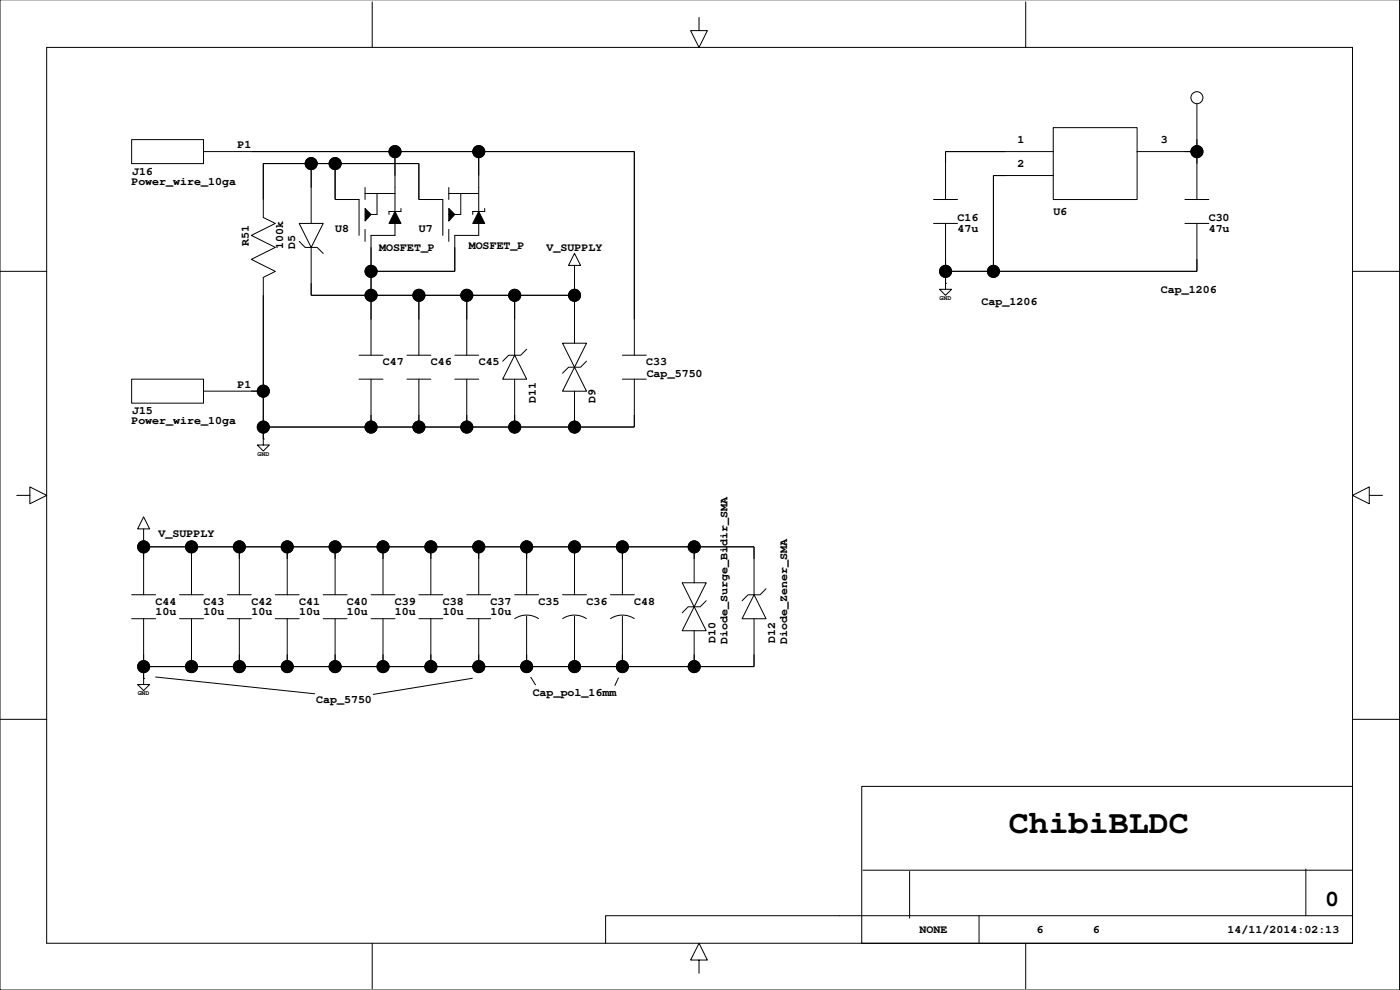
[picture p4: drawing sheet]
<svg xmlns="http://www.w3.org/2000/svg" width="297mm" height="210mm" viewBox="0 0 297 210" stroke-linecap="round" stroke-linejoin="round" font-family="sans-serif">
<g fill="none" stroke="#000" stroke-width=".21">
<path d="M296.9 0v209.9h-296.9v-209.9M9.9 10h277.1v190h-277.1zM79 .4v9.6M148.3 3.7v2.8h1.8l-1.8 3.6-1.8-3.6h1.8M217.6 .4v9.6M27.9 29.6h15.3v5.1h-15.3zM43.2 32.1h91.4v43.2M53.3 32.1h30.5zM55.9 34.7v7.6zM55.9 34.7h10.1zM66 34.7h5.1zM66 34.7v5.1z"/>
<path d="M66 34.7v12.7M71.1 34.7h17.8zM71.1 34.7v7.6zM71.1 34.7v7.6h5.1v7.6M77.4 39.8v2.5M83.8 32.1h17.8zM83.8 32.1v5.1zM83.8 32.1v17.8h-5.1v25.4M88.9 34.7v7.6zM95.2 39.8v2.5M101.6 32.1h33zM101.6 32.1v5.1z"/>
<path d="M101.6 32.1v17.8h-5.1v7.6h-17.8M134.6 32.1v35.6zM200.6 32.1v2.6zM200.6 32.1h12.7zM210.8 37.2h2.5zM210.8 37.2v20.3zM223.5 27.1h17.7v15.2h-17.7zM223.5 32.1h-22.9v10.2M223.5 37.2h-12.7v20.3M241.2 32.1h12.7M251.4 32.1h2.5zM253.9 29.6v2.5z"/>
<path d="M253.9 32.1v2.6zM253.9 22v20.3M0 57.5h9.9M63.5 47.4h5.1l-2.6 5.1zM63.5 51.2l1.2 1.3h2.6l1.3 1.2M66 52.4v10.2h55.9M71.1 42.3h2.5zM77.4 44.2l1.3 1.3-1.3 1.4zM77.4 41h6.4M77.4 48.6v2.6M78.7 52.4v5.1zM78.7 57.5v5.1z"/>
<path d="M78.7 57.5h17.8zM80 41v4.5h-2.6M83.8 44.8l1.3 2.6h-2.6zM85.1 44.2v.6h-2.6v.7M88.9 42.3h2.5zM94 49.9v-7.6h-5.1v-7.6h-33v11.4l2.5 1.3-5.1 2.5 5.1 2.5-5.1 2.6 5.1 2.5-2.5 1.3v35.6h-1.3l1.3 1.2 1.2-1.2h-1.2M95.2 44.2l1.3 1.3-1.3 1.4zM95.2 48.6v2.6M95.2 41h6.4M96.5 52.4v5.1zM97.8 41v4.5h-2.6M101.6 44.8l1.2 2.6h-2.5z"/>
<path d="M102.8 44.2v.6h-2.5v.7M121.9 53.7l1.3 2.6h-2.6zM121.9 56.3v16.5M198.1 42.3h5M198.1 47.4h5M200.6 57.5v2.6zM200.6 55v2.5zM200.6 57.5h10.2zM200.6 47.4v13.9h-1.3l1.3 1.3 1.3-1.3h-1.3M210.8 57.5h43.1zM251.4 42.3h5.1M251.4 47.4h5.1"/>
<path d="M253.9 55v2.5zM253.9 47.4v10.1h-53.3M287 57.5h9.9M55.9 62.6v20.3zM66 60.1v2.5zM66 62.6h12.7zM76.2 75.3h5.1M78.7 62.6v5.1zM78.7 62.6h10.2zM86.3 75.3h5.1M88.9 62.6h10.1zM88.9 62.6v5.1z"/>
<path d="M88.9 62.6v12.7M96.5 75.3h5.1M99 62.6h10.2zM99 62.6v5.1zM99 62.6v12.7M109.2 62.6h12.7zM109.2 62.6v5.1zM109.2 62.6v12.7M109.2 75.3l2.5 5.1h-5zM111.7 74l-1.2 1.3h-2.6l-1.2 1.3M119.4 72.8h5l-2.5 5.1zM121.9 62.6v5.1z"/>
<path d="M121.9 60.1v2.5zM121.9 77.8l2.5 5.1h-5zM124.4 76.6l-1.2 1.3h-2.6l-1.2 1.2M132.1 75.3h5M200.6 60.1h.1M27.9 80.4h15.3v5.1h-15.3zM43.2 82.9h12.7M53.3 82.9h2.6zM55.9 93.1h.1M55.9 90.5v2.6zM55.9 82.9v7.6zM55.9 90.5h22.8z"/>
<path d="M76.2 80.4h5.1M78.7 88v2.5zM78.7 90.5h10.2zM78.7 80.4v10.1M86.3 80.4h5.1M88.9 90.5h10.1zM88.9 88v2.5zM88.9 80.4v10.1M96.5 80.4h5.1M99 90.5h10.2zM99 88v2.5zM99 80.4v10.1"/>
<path d="M109.2 90.5h12.7zM109.2 88v2.5zM109.2 80.4v10.1M121.9 88v2.5zM121.9 90.5h12.7zM121.9 82.9v7.6M132.1 80.4h5M134.6 88v2.5zM134.6 80.4v10.1h-78.7M3.6 105h2.7v-1.8l3.6 1.8-3.6 1.8v-1.8M30.5 109.6l1.2 2.5h-2.5zM30.5 115.9h.1"/>
<path d="M30.5 115.9v2.6zM30.5 115.9h10.1zM30.5 112.1v14M30.5 115.9h129.5v10.2M40.6 115.9v2.6zM40.6 115.9h10.2zM40.6 115.9v10.2M50.8 115.9v2.6zM50.8 115.9h10.1zM50.8 115.9v10.2M60.9 115.9v2.6zM60.9 115.9h10.2z"/>
<path d="M60.9 115.9v10.2M71.1 115.9v2.6zM71.1 115.9h10.2zM71.1 115.9v10.2M81.3 115.9v2.6zM81.3 115.9h10.1zM81.3 115.9v10.2M91.4 115.9v2.6zM91.4 115.9h10.2zM91.4 115.9v10.2M101.6 115.9v2.6zM101.6 115.9h10.1z"/>
<path d="M101.6 115.9v10.2M111.7 115.9v2.6zM111.7 115.9h10.2zM111.7 115.9v10.2M121.9 115.9v2.6zM121.9 115.9h10.2zM121.9 115.9v10.2M132.1 115.9v2.6zM132.1 115.9h15.2zM132.1 115.9v10.2M147.3 115.9h12.7zM147.3 115.9v2.6z"/>
<path d="M147.3 115.9v7.7M160 115.9v2.6zM290.5 105v-1.8l-3.5 1.8 3.5 1.8v-1.8h2.8M27.9 126.1h5.1M27.9 131.2h5.1M30.5 138.8v2.5zM30.5 131.2v13.9h-1.3l1.3 1.3 1.2-1.3h-1.2M38.1 126.1h5.1M38.1 131.2h5.1M40.6 138.8v2.5zM40.6 131.2v10.1M48.2 126.1h5.1"/>
<path d="M48.2 131.2h5.1M50.8 138.8v2.5zM50.8 131.2v10.1M58.4 126.1h5.1M58.4 131.2h5.1M60.9 138.8v2.5zM60.9 131.2v10.1M68.6 126.1h5M68.6 131.2h5M71.1 138.8v2.5zM71.1 131.2v10.1M78.7 126.1h5.1"/>
<path d="M78.7 131.2h5.1M81.3 138.8v2.5zM81.3 131.2v10.1M88.9 126.1h5.1M88.9 131.2h5.1M91.4 138.8v2.5zM91.4 131.2v10.1M99 126.1h5.1M99 131.2h5.1M101.6 138.8v2.5zM101.6 131.2v10.1M109.2 126.1h5.1"/>
<path d="M109.2 131.2a4.6 4.6 0 0 1 5 0M111.7 138.8v2.5zM111.7 130.7v10.6M119.4 126.1h5M119.4 131.2a4.6 4.6 0 0 1 5 0M121.9 138.8v2.5zM121.9 130.7v10.6M129.5 126.1h5.1M129.5 131.2a4.6 4.6 0 0 1 5.1 0M132.1 138.8v2.5zM132.1 130.7v10.6M144.7 123.6h5.1l-2.5 5z"/>
<path d="M147.3 138.8v2.5zM147.3 128.6l2.5 5.1h-5.1zM147.3 133.7v7.6M149.8 127.4l-1.2 1.2h-2.6l-1.3 1.3M160 138.8v2.5zM160 131.2v10.1h-129.5M160 126.1l2.5 5.1h-5.1zM162.5 124.8l-1.2 1.3h-2.6l-1.3 1.3M0 152.5h9.9M30.5 143.9h.1M30.5 141.3v2.6zM30.5 141.3h10.1z"/>
<path d="M32.9 143.5l33.9 3.6M40.6 141.3h10.2zM50.8 141.3h10.1zM60.9 141.3h10.2zM71.1 141.3h10.2zM81.3 141.3h10.1zM91.4 141.3h10.2zM100.3 143.8l-21.2 3.4M101.6 141.3h10.1zM111.7 141.3h10.2zM112.6 143.5l1 1.7M121.9 141.3h10.2z"/>
<path d="M131.2 143.7l-.8 1.7M132.1 141.3h15.2zM147.3 141.3h12.7zM287 152.5h9.9M182.8 166.7h104.2v33.3h-104.2zM79 200v9.6M183.1 184.5h103.9M193 184.8v9.9M207.7 194.1v5.9M217.6 200v9.6M277.1 184.2v9.9M287 194.1h-158.5v5.9"/>
<path d="M148.3 203.6h1.8l-1.8-3.6-1.8 3.6h1.8v2.7"/>
<circle cx="66" cy="34.7" r="1.28"/>
<circle cx="71.1" cy="34.7" r="1.28"/>
<circle cx="83.8" cy="32.1" r="1.28"/>
<circle cx="101.6" cy="32.1" r="1.28"/>
<circle cx="253.9" cy="32.1" r="1.28"/>
<circle cx="253.9" cy="20.7" r="1.27"/>
<circle cx="78.7" cy="57.5" r="1.28"/>
<circle cx="200.6" cy="57.5" r="1.28"/>
<circle cx="210.8" cy="57.5" r="1.28"/>
<circle cx="78.7" cy="62.6" r="1.28"/>
<circle cx="88.9" cy="62.6" r="1.28"/>
<circle cx="99" cy="62.6" r="1.28"/>
<circle cx="109.2" cy="62.6" r="1.28"/>
<circle cx="121.9" cy="62.6" r="1.28"/>
<circle cx="55.9" cy="82.9" r="1.28"/>
<circle cx="55.9" cy="90.6" r="1.27"/>
<circle cx="78.7" cy="90.6" r="1.27"/>
<circle cx="88.9" cy="90.6" r="1.27"/>
<circle cx="99" cy="90.6" r="1.27"/>
<circle cx="109.2" cy="90.6" r="1.27"/>
<circle cx="121.9" cy="90.6" r="1.27"/>
<circle cx="30.5" cy="115.9" r="1.28"/>
<circle cx="40.6" cy="115.9" r="1.28"/>
<circle cx="50.8" cy="115.9" r="1.28"/>
<circle cx="60.9" cy="115.9" r="1.28"/>
<circle cx="71.1" cy="115.9" r="1.28"/>
<circle cx="81.3" cy="115.9" r="1.28"/>
<circle cx="91.4" cy="115.9" r="1.28"/>
<circle cx="101.6" cy="115.9" r="1.28"/>
<circle cx="111.7" cy="115.9" r="1.28"/>
<circle cx="121.9" cy="115.9" r="1.28"/>
<circle cx="132" cy="115.9" r="1.27"/>
<circle cx="147.3" cy="115.9" r="1.28"/>
<circle cx="30.5" cy="141.3" r="1.28"/>
<circle cx="40.6" cy="141.3" r="1.28"/>
<circle cx="50.8" cy="141.3" r="1.28"/>
<circle cx="60.9" cy="141.3" r="1.28"/>
<circle cx="71.1" cy="141.3" r="1.28"/>
<circle cx="81.3" cy="141.3" r="1.28"/>
<circle cx="91.4" cy="141.3" r="1.28"/>
<circle cx="101.6" cy="141.3" r="1.28"/>
<circle cx="111.7" cy="141.3" r="1.28"/>
<circle cx="121.9" cy="141.3" r="1.28"/>
<circle cx="132" cy="141.3" r="1.27"/>
<circle cx="147.3" cy="141.3" r="1.28"/>
</g>
<g fill="#000">
<path d="M77.4 44.2l1.3 1.3-1.3 1.4zM83.8 44.8l1.3 2.6h-2.6zM95.2 44.2l1.3 1.3-1.3 1.4zM101.6 44.8l1.2 2.6h-2.5z"/>
<circle cx="66" cy="34.7" r="1.28"/>
<circle cx="71.1" cy="34.7" r="1.28"/>
<circle cx="83.8" cy="32.1" r="1.28"/>
<circle cx="101.6" cy="32.1" r="1.28"/>
<circle cx="253.9" cy="32.1" r="1.28"/>
<circle cx="78.7" cy="57.5" r="1.28"/>
<circle cx="200.6" cy="57.5" r="1.28"/>
<circle cx="210.8" cy="57.5" r="1.28"/>
<circle cx="78.7" cy="62.6" r="1.28"/>
<circle cx="88.9" cy="62.6" r="1.28"/>
<circle cx="99" cy="62.6" r="1.28"/>
<circle cx="109.2" cy="62.6" r="1.28"/>
<circle cx="121.9" cy="62.6" r="1.28"/>
<circle cx="55.9" cy="82.9" r="1.28"/>
<circle cx="55.9" cy="90.6" r="1.27"/>
<circle cx="78.7" cy="90.6" r="1.27"/>
<circle cx="88.9" cy="90.6" r="1.27"/>
<circle cx="99" cy="90.6" r="1.27"/>
<circle cx="109.2" cy="90.6" r="1.27"/>
<circle cx="121.9" cy="90.6" r="1.27"/>
<circle cx="30.5" cy="115.9" r="1.28"/>
<circle cx="40.6" cy="115.9" r="1.28"/>
<circle cx="50.8" cy="115.9" r="1.28"/>
<circle cx="60.9" cy="115.9" r="1.28"/>
<circle cx="71.1" cy="115.9" r="1.28"/>
<circle cx="81.3" cy="115.9" r="1.28"/>
<circle cx="91.4" cy="115.9" r="1.28"/>
<circle cx="101.6" cy="115.9" r="1.28"/>
<circle cx="111.7" cy="115.9" r="1.28"/>
<circle cx="121.9" cy="115.9" r="1.28"/>
<circle cx="132" cy="115.9" r="1.27"/>
<circle cx="147.3" cy="115.9" r="1.28"/>
<circle cx="30.5" cy="141.3" r="1.28"/>
<circle cx="40.6" cy="141.3" r="1.28"/>
<circle cx="50.8" cy="141.3" r="1.28"/>
<circle cx="60.9" cy="141.3" r="1.28"/>
<circle cx="71.1" cy="141.3" r="1.28"/>
<circle cx="81.3" cy="141.3" r="1.28"/>
<circle cx="91.4" cy="141.3" r="1.28"/>
<circle cx="101.6" cy="141.3" r="1.28"/>
<circle cx="111.7" cy="141.3" r="1.28"/>
<circle cx="121.9" cy="141.3" r="1.28"/>
<circle cx="132" cy="141.3" r="1.27"/>
<circle cx="147.3" cy="141.3" r="1.28"/>
</g>
<text font-size="7.1" x="214.1" y="176.6">ChibiBLDC</text>
<text font-size="4.9" x="281.2" y="192">0</text>
<g font-size="2.5">
<text x="50.4" y="31.4">P1</text>
<text x="215.9" y="30.3">1</text>
<text x="215.9" y="35.4">2</text>
<text x="246.3" y="30.3">3</text>
<text x="27.9" y="39.2">Power_wire_10ga</text>
<text x="28" y="37.1">J16</text>
<text x="203.2" y="46.9">C16</text>
<text x="223.5" y="45.5">U6</text>
<text x="256.5" y="46.9">C30</text>
<text x="52.8" y="52.1" transform="rotate(-90 52.8 52.1)">R51</text>
<text x="60.1" y="52.9" transform="rotate(-90 60.1 52.9)">100k</text>
<text x="62.7" y="52.9" transform="rotate(-90 62.7 52.9)">D5</text>
<text x="71.1" y="49.1">U8</text>
<text x="80.4" y="53.1">MOSFET_P</text>
<text x="88.9" y="49.1">U7</text>
<text x="99.5" y="52.8">MOSFET_P</text>
<text x="116" y="53.3">V_SUPPLY</text>
<text x="203.2" y="49.1">47u</text>
<text x="256.5" y="49.1">47u</text>
<text x="208.2" y="64.7">Cap_1206</text>
<text x="246.3" y="62.2">Cap_1206</text>
<text x="81.2" y="77.4">C47</text>
<text x="91.4" y="77.4">C46</text>
<text x="101.6" y="77.4">C45</text>
<text x="137.1" y="77.4">C33</text>
<text x="50.4" y="82.2">P1</text>
<text x="137.2" y="79.9">Cap_5750</text>
<text x="27.9" y="90">Power_wire_10ga</text>
<text x="28" y="87.8">J15</text>
<text x="113.7" y="85.5" transform="rotate(-90 113.7 85.5)">D11</text>
<text x="126.4" y="85.5" transform="rotate(-90 126.4 85.5)">D9</text>
<text x="33.7" y="113.9">V_SUPPLY</text>
<text x="154.4" y="115.8" transform="rotate(-90 154.4 115.8)">dir_SMA</text>
<text x="33" y="128.2">C44</text>
<text x="33" y="130.4">10u</text>
<text x="43.2" y="130.4">10u</text>
<text x="43.2" y="128.2">C43</text>
<text x="53.3" y="130.4">10u</text>
<text x="53.3" y="128.2">C42</text>
<text x="63.5" y="130.4">10u</text>
<text x="63.5" y="128.2">C41</text>
<text x="73.6" y="130.4">10u</text>
<text x="73.6" y="128.2">C40</text>
<text x="83.8" y="130.4">10u</text>
<text x="83.8" y="128.2">C39</text>
<text x="93.9" y="130.4">10u</text>
<text x="93.9" y="128.2">C38</text>
<text x="104.1" y="130.4">10u</text>
<text x="104.1" y="128.2">C37</text>
<text x="114.3" y="128.2">C35</text>
<text x="124.4" y="128.2">C36</text>
<text x="134.6" y="128.2">C48</text>
<text x="151.8" y="136.2" transform="rotate(-90 151.8 136.2)">D10</text>
<text x="154.4" y="136.6" transform="rotate(-90 154.4 136.6)">Diode_Surge_Bi</text>
<text x="164.5" y="136.2" transform="rotate(-90 164.5 136.2)">D12</text>
<text x="167" y="136.6" transform="rotate(-90 167 136.6)">Diode_Zener_SMA</text>
<text x="67.1" y="149.1">Cap_5750</text>
<text x="113" y="147.5">Cap_pol_16mm</text>
<text x="195.1" y="197.9">NONE</text>
<text x="219.9" y="197.9">6</text>
<text x="231.9" y="197.9">6</text>
<text x="260.5" y="197.9">14/11/2014:02:13</text>
</g>
<g font-size="1.4">
<text x="199.4" y="63.6">GND</text>
<text x="54.6" y="96.6">GND</text>
<text x="29.2" y="147.4">GND</text>
</g>
</svg>
